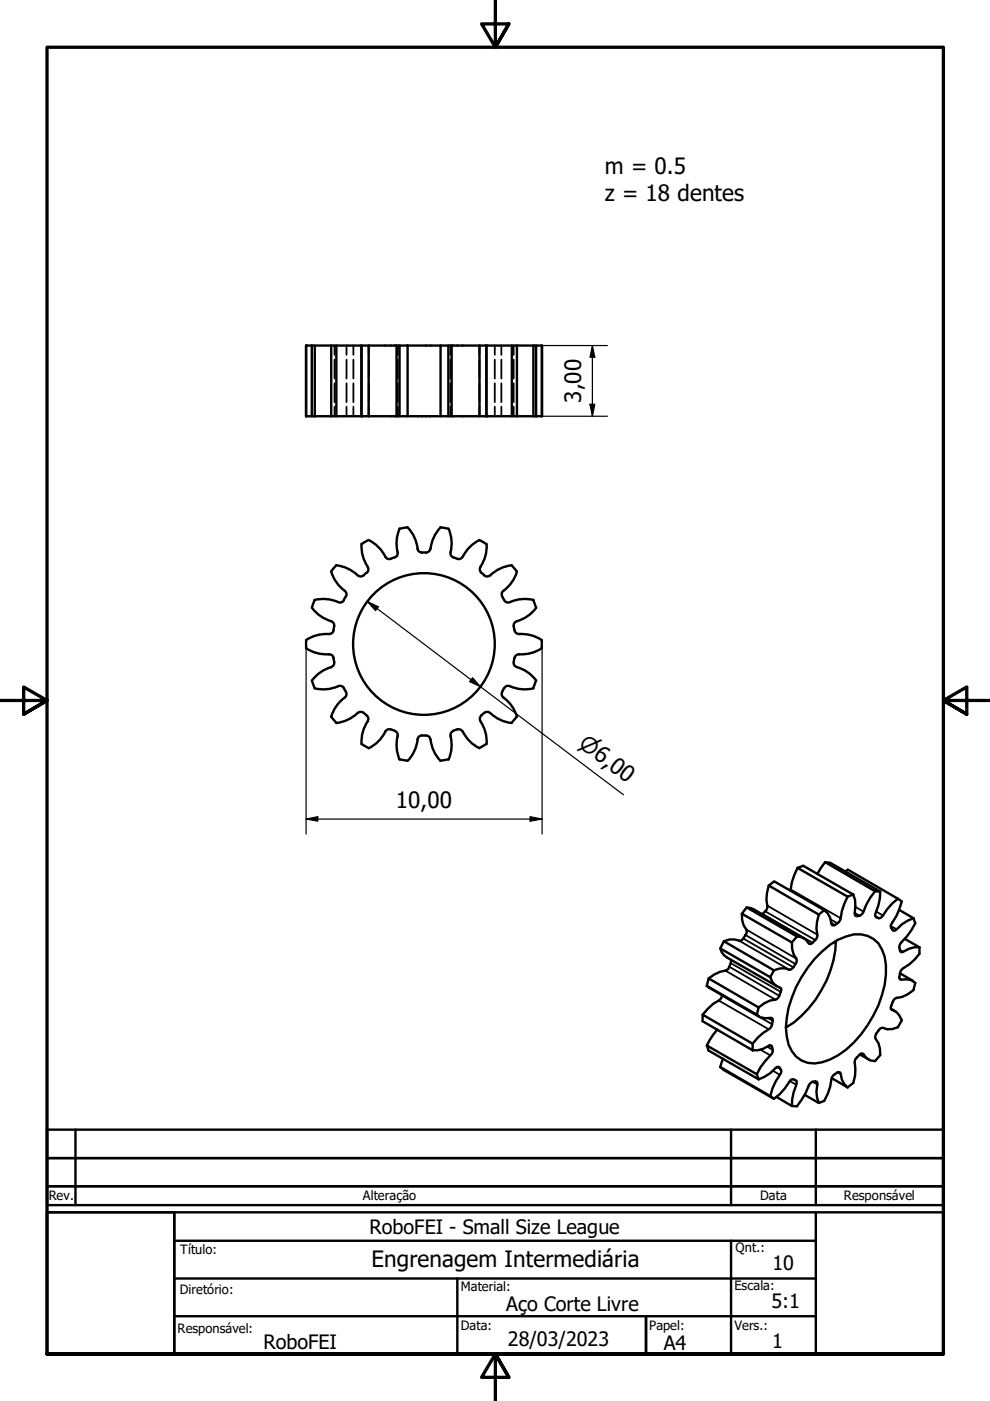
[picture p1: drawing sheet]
<svg xmlns="http://www.w3.org/2000/svg" width="210mm" height="297mm" viewBox="0 0 210 297" stroke-linecap="round" stroke-linejoin="round" font-family="sans-serif">
<g fill="none" stroke="#000" stroke-width=".51">
<path d="M64.9 73.3v15M66.1 73.3h-1.2v15M66.1 73.3v15h.6M66.1 73.3h.6M70.2 73.3h-3.5v15M70.2 73.3h6.4v15h-5.3v-15M70.2 73.3v15M78.2 73.3h-1.6v15h1.6M84.1 73.3v15M84.7 73.3h-6.5v15M84.7 73.3h1.7v15h-1.7zM86.4 73.3h7"/>
<path d="M93.4 73.3v15h-7M93.4 73.3h2.4M95.1 73.3v15h.7M95.8 73.3h5.9M95.8 73.3v15M101.7 73.3h1.4v15h-1.4zM103.1 73.3h6.5M103.1 73.3v15h5.4M108.5 73.3v15h1.1M109.6 73.3h3.5M109.6 73.3v15M113.1 73.3v15h-3.5"/>
<path d="M113.1 73.3h1.8v15M113.7 73.3v15M114.9 73.3v15h-1.2M64.9 88.3h1.2M66.7 88.3h4.6M78.2 88.3h6.5M93.4 88.3h1.7M95.8 88.3h5.9M113.1 88.3h.6M78.1 114.5l-1.4 .8v1.5l.3 1.4 1 2M78.2 114.5l1.8 1.2 1 1.1 .7 1.3M81.7 118a1.12 1.12 0 0 0 1.7 .3l.3-.1"/>
<path d="M84.7 112.1a8.4 8.4 0 0 0-.4 5.3l-.3 .6-.3 .2M86.4 111.8l-1.7 .3M86.4 111.8l1.3 1.8 .6 1.3 .2 1.5M88.5 116.3a1.14 1.14 0 0 0 1.5 .8 1.01 1.01 0 0 0 1.2-.8M93.4 111.8l1.7 .3M93.4 111.8l-.9 1.2-.7 1.3-.5 2.1M95.1 112.1a8.4 8.4 0 0 1 .4 5.3l.3 .6 .3 .2M96.1 118.2l.8 .3M98.1 118a.92 .92 0 0 1-1.2 .5M101.6 114.5l1.5 .8M101.7 114.5l-1.3 .8-1.1 .9-1.2 1.9M103.2 115.3l-.2 2.2-.4 1.4-.7 1.3"/>
<path d="M108.5 119.8l1.1 1.3M108.5 119.9a8.7 8.7 0 0 0-4.9 2.3h-.6l-.3-.2M64.9 137.4a8.6 8.6 0 0 0 5.2 1.4l.5 .4 .1 .3M64.9 135.7v1.7M66.1 128.8l1 1.1 1.1 .9 2 .9M66.7 127.2l2.2-.2 1.4 .2 1.4 .5M66.7 127.2l-.6 1.6M70.2 131.7a.92 .92 0 0 1 .6 1.1M70.2 121.1l1.1-1.3 1.4 .3 1.4 .6 1.7 1.3M70.2 121.2a8.4 8.4 0 0 0 3.1 4.3l.2 .7-.2 .3M70.7 139.5l.1 .6a1.04 1.04 0 0 1-.6 1.3M70.7 133.6a.92 .92 0 0 1-.9 .8l-1.5 .1-1.4 .3-2 .9"/>
<path d="M70.9 132.7l-.2 .9M72.9 127.3a.92 .92 0 0 1-1.2 .4M73.3 126.5l-.4 .7M75.8 122a.92 .92 0 0 0 1.3 0M77.7 121.4l-.6 .6M77.9 120.2a.92 .92 0 0 1-.1 1.2M101.9 120.2a.92 .92 0 0 0 .2 1.2M102 121.4l.7 .6M106.9 127.3a.92 .92 0 0 0 1.2 .4M108.9 132.7l.2 .9M109.1 139.5l-.1 .6a1.04 1.04 0 0 0 .6 1.3M109.1 133.6a.92 .92 0 0 0 1 .8"/>
<path d="M109.6 131.7a.92 .92 0 0 0-.7 1.1M109.6 121.2a8.4 8.4 0 0 1-3.1 4.3 1.81 1.81 0 0 0 .4 1.7M110 134.4l2.2 .2 1.4 .4 1.3 .7v1.7M110.1 138.7a.92 .92 0 0 0-1 .8M113.1 127.2l.5 1.6M113.1 127.2l-1.4-.2-1.5 .1-2.1 .6M113.7 128.8l-1.5 1.6-1.2 .8-1.4 .5M114.9 137.4l-2 1-1.4 .3h-1.5M70.2 141.4l-1.3 .6-1.2 .7-1.6 1.6 .6 1.6M72.9 145.9l.4 .7M72.9 145.9a.93 .93 0 0 0-1.2-.4l-2.1 .6-1.5 .1-1.4-.3M73.3 146.7a.92 .92 0 0 1-.2 1.2l-1.1 .9-.9 1.2-.9 2 1.1 1.2"/>
<path d="M75.8 151.2l-1.7 1.2-1.4 .6-1.4 .3M77.1 151.1l.4 .4a1.05 1.05 0 0 1 .5 1.4l-1 2-.3 1.4v1.4l1.4 .9M77.1 151.2a.92 .92 0 0 0-1.3 0M81.7 155.1l-1.2 1.8-1.1 1-1.2 .7M82.8 154.6l.9 .3M82.9 154.7a.92 .92 0 0 0-1.2 .4M83.7 155a.93 .93 0 0 1 .6 1.1l-.2 1.4v1.5l.6 2.1M91.2 156.8a1.14 1.14 0 0 0-1.5-.9 1.01 1.01 0 0 0-1.2 .9l-.5 2.1-.7 1.3-.9 1.1M91.3 156.8l.3 1.4 .5 1.3 1.3 1.8 1.7-.3M96.1 155a.92 .92 0 0 0-.6 1.1l.2 1.4v1.5l-.6 2.1M96.9 154.7a.92 .92 0 0 1 1.2 .4M96.9 154.6l-.8 .3"/>
<path d="M98.1 155.1l.8 1.2 1 1.1 1.8 1.2M102.1 151.7a.92 .92 0 0 0-.2 1.2l.7 1.3 .4 1.4 .2 2.2M102.7 151.2a.92 .92 0 0 1 1.2 0l1.2 .9 1.3 .7 2.1 .5M102.7 151.1l-.7 .6M103.1 157.7l-1.5 .9M106.5 146.7a.92 .92 0 0 0 .2 1.2l1.6 1.5 .8 1.2 .5 1.4M108.1 145.5a1.18 1.18 0 0 0-1.5 .9l-.1 .2M108.1 145.5l1.4 .5 1.5 .2 2.1-.3M109.6 151.9l-1.1 1.3M109.6 141.4l2 .9 1.1 .9 1 1.1M113.6 144.3l-.5 1.6M84.7 161l1.7 .3"/>
<path d="M153.5 199.6l10.6 6.1-.8 1.5-10.6-6.1zM157.3 193.7l.1 1.4 .3 1.1 .6 1.2a3.1 3.1 0 0 1-1.3 2.1 4.3 4.3 0 0 0-3.5 .1M158.3 192.4l10.7 6.2-1.1 1.2-10.6-6.1zM158.3 192.4l1.5 .4 10.6 6.1M163 187.8a8.3 8.3 0 0 0-.3 4.6l-.1 .4-1 1.1M163 187.8l1.1-.9 10.7 6.1-1.2 .9M163 187.8l10.6 6.1M167.9 199.8l.1 1.4 .3 1.2 .6 1.2a2.21 2.21 0 0 1-1.6 2l-.9-.3h-1.1l-1.2 .4M169.1 184a12.7 12.7 0 0 0-1.5 4.8M169.1 184l10.6 6.1M169.1 184l1.2-.4 10.6 6.1M173.6 193.9a8.3 8.3 0 0 0-.3 4.7l-.1 .3a2.28 2.28 0 0 1-1.6 1.2 3.1 3.1 0 0 0-2.6-1.5"/>
<path d="M174.9 182.8l-1.6 2.5M174.9 182.8l1.1 .1 10.6 6.1h-1.1M174.9 182.8l10.6 6.2M177.2 199.5a23.3 23.3 0 0 1-8.9 17.3l-1.7 1.1a8.3 8.3 0 0 0 2.2 6.1 5.5 5.5 0 0 0 5.5 1.2 17.4 17.4 0 0 0 9.7-7.9 21.6 21.6 0 0 0 3.8-12.7 7.4 7.4 0 0 0-2.6-5.5 6.2 6.2 0 0 0-5.8-.5 16.6 16.6 0 0 0-8.1 6.6 23.6 23.6 0 0 0-4.7 12.7M179.3 184.8l.5-.4 10.6 6.1M179.7 190.1a14.2 14.2 0 0 0-1.6 5 2.02 2.02 0 0 1-1.7 1 4.5 4.5 0 0 0-1.6-3.1M180.9 189.7l-1.2 .4M185.5 189a15.6 15.6 0 0 0-2.6 4.7 1.29 1.29 0 0 1-1.5 .5l-.2-.3a8.6 8.6 0 0 0-.3-4.2M186.6 189a11.9 11.9 0 0 1-1.1 4.9l.1 .4 .7 .4 .6-.3a13.9 13.9 0 0 1 3.5-3.9M190.4 190.5l.8 .6a13.5 13.5 0 0 1-2.3 5 1.17 1.17 0 0 0 .6 1.2h.3a9.2 9.2 0 0 1 3.9-2.6M190.6 192.9l3.1 1.8M191.8 199.1l3.1 1.7"/>
<path d="M193.7 194.7l.4 1.1a15.4 15.4 0 0 1-3.2 4.3 1.47 1.47 0 0 0 .3 1.8 6.2 6.2 0 0 1 3.7-1.1M149.9 209l.3-1.6 10.6 6.2-.3 1.5M149.9 209l11.1 6.6M149.9 209l10.6 6.1M152.1 218.3l-1.6 2.2-.6 1.2M152.7 201.1l.3 .8 1.1 1.1 10.6 6.1M153.1 211a1.43 1.43 0 0 1-.7 1.1l-1.2 .7-2.2 2.3M155 203.5l-.1 .7-.5 1.2-.3 .3a8 8 0 0 0-3.9 1.7M160.5 215.1a3.7 3.7 0 0 0 3.1 .7 1.85 1.85 0 0 1-.3 2.2 11.9 11.9 0 0 0-3.7 3.3M163.3 207.2a3.2 3.2 0 0 0 2.3 2.3 2.58 2.58 0 0 1-1.2 2.4l-1.1 .2-1.2 .6-1.3 .9M188.9 213.9l.9 .5M190.8 206.4l-.1 1 .2 .3a3.7 3.7 0 0 1 3.2 .7l-.4 1.5a6.6 6.6 0 0 1-3.9 1.8l-.3 .3a3.3 3.3 0 0 0-.6 2 3.2 3.2 0 0 1 2.3 2.3l-.8 1.5a3.9 3.9 0 0 1-3.5 .1 2.21 2.21 0 0 0-1.2 2.4l.5 .9 .4 1.1v1.4l-1.1 1.3a3.1 3.1 0 0 1-2.6-1.6 2.28 2.28 0 0 0-1.7 1.9l.1 2.8-.4 1.5-1.2 1"/>
<path d="M190.8 206.4l2.7 1.5M194.9 200.8v1.4a11.9 11.9 0 0 1-3.7 3.3l-.4 .9M152.7 226.2l.8 .7 10.6 6.1M152.7 226.2l10.6 6.2M153.3 224.5l-.6 1.7M159.6 222.7a6.2 6.2 0 0 0 3.7-1.1 1.4 1.4 0 0 1 0 2.2l-2.1 2.5-.7 1.5M159.6 221.3l-10.6-6.2v1.4l10.6 6.2M159.6 221.3v1.4M160.5 227.8l-10.6-6.1 .3 1 10.6 6.1M160.5 227.8l.3 1M160.8 228.8a9.2 9.2 0 0 0 3.9-2.6h.3a1.12 1.12 0 0 1 .4 1.7l-.9 1.4-.7 1.5-.5 1.6M163.3 232.4l.8 .6"/>
<path d="M164.1 233a12.2 12.2 0 0 0 3.5-4 .95 .95 0 0 1 1.3 .2v.4a13.8 13.8 0 0 0-1 4.9M164.7 232.6l3.2 1.9 1.1 .1a15.6 15.6 0 0 0 2.6-4.7 1.11 1.11 0 0 1 1.7-.4 7.2 7.2 0 0 0 .3 4.4M176.3 228.6l3.4 2M179.7 230.6a4.7 4.7 0 0 1-1.6-3.2 1.88 1.88 0 0 0-1.8 1.4l-.3 1.6-.5 1.5-.7 1.5-1.2 .5-3-1.8M182.3 223.6l1.8 1"/>
<circle cx="89.9" cy="136.5" r="15"/>
</g>
<!-- layer: Oculto (ISO) -->
<g fill="none" stroke="#000" stroke-width=".38">
<path d="M70.9 73.3v1.9M70.9 76.2v4M73.5 73.3v1.9M73.5 76.2v4M74.9 73.3v1.9M74.9 76.2v4M78.2 73.3v1.9M78.2 76.2v4M84.3 73.3v1.9M84.3 76.2v4M95.5 73.3v1.9M95.5 76.2v4"/>
<path d="M101.7 73.3v1.9M101.7 76.2v4M104.9 73.3v1.9M104.9 76.2v4M106.3 73.3v1.9M106.3 76.2v4M108.9 73.3v1.9M108.9 76.2v4M70.9 81.3v4M70.9 86.2v2.1M73.5 81.3v4M73.5 86.2v2.1"/>
<path d="M74.9 81.3v4M74.9 86.2v2.1M78.2 81.3v4M78.2 86.2v2.1M84.3 81.3v4M84.3 86.2v2.1M95.5 81.3v4M95.5 86.2v2.1M101.7 81.3v4M101.7 86.2v2.1M104.9 81.3v4M104.9 86.2v2.1"/>
<path d="M106.3 81.3v4M106.3 86.2v2.1M108.9 81.3v4M108.9 86.2v2.1"/>
</g>
<g fill="#000">
<circle cx="64.9" cy="73.3" r=".25"/>
<circle cx="64.9" cy="88.3" r=".25"/>
<circle cx="76.6" cy="88.3" r=".25"/>
<circle cx="103.1" cy="88.3" r=".25"/>
</g>
<g fill="none" stroke="#000" stroke-width=".38">
<path d="M156.7 199.4l10.6 6.2M157.6 199l10.6 6.1M158.1 198.2l10.6 6.2M158.2 197.1l10.6 6.1M161.7 193.8l10.6 6.1M162.2 193.2l10.6 6.1M162.7 192l10.6 6.2M167.6 188.6l10.6 6.1M176.1 194.9l1.4 .9M176.3 195.7l.7 .4M181.2 193.5l1 .7M181.2 194l.5 .2"/>
<path d="M181.4 192.3l1.7 1M185.6 194.2l.7 .5M185.7 194.4l.1 .1M185.8 193.3l1.4 .8M188.8 196.3l1.3 .7M152.4 212.1l10.6 6.1M153.1 211.1l10.6 6.1M153.8 205.8l10.6 6.1M154.6 205l10.6 6.1M154.9 204.2l10.6 6.1M162.9 215.9l.9 .5M189 214l.2 .1"/>
<path d="M190.7 207.4l.4 .3M190.8 201.3l.7 .5M161.2 222.6l2.1 1.2M162.7 221.9l1.1 .7M163.1 221.7l.6 .3M163.8 227l1.6 .9M164.7 226.2l.8 .5M165 226.2l.2 .1M167.4 229.2l1.4 .8M172.3 229.3l1 .6M177.7 227.4l.5 .3M182.8 223.3l.3 .2"/>
</g>
<!-- layer: Borda (ISO) -->
<path d="M105 0v10l-2.9-4.9h5.8l-2.9 4.9 2.9-4.9M0 148.5h10l-5-2.8v5.7l5-2.9-5 2.9M210 148.5h-10l5-2.8v5.7l-5-2.9 5 2.9M10 287.1v-277.1h190v277.1h-190h190M107.9 292l-2.9-4.9 2.9 4.9h-5.8l2.9-4.9v9.9" fill="none" stroke="#000" stroke-width=".7"/>
<path d="M10 239.5h190v6h-190zM16 239.5v16M155 239.5v16M173 239.5v16M10 257h27v30.1h-27zM10 245.5h190v6h-190zM10 251.5h190v4h-190zM37 263.1h136M137 287.1v-8v8" fill="none" stroke="#000" stroke-width=".51"/>
<path d="M10 257h190v30.1h-190zM37 257v30.1M173 257v30.1M37 279.1h136M37 271.1h136M97 271.1v16M155 263.1v24" fill="none" stroke="#000" stroke-width=".51"/>
<g fill="none" stroke="#000" stroke-width=".25">
<path d="M113.1 73.3h15.7M125.6 73.3l.5 2.4h-1zM125.6 73.3v15M113.1 88.3h15.7M125.1 85.7h1l-.5 2.6zM64.9 136.6v40.2M77.9 127.6l2.3 1-.6 .9zM77.9 127.6l54.3 40.9M114.9 136.6v40.2M100.2 143.7l1.7 1.9-2.3-1.1zM64.9 173.7l2.5-.5v.9zM64.9 173.7h50"/>
<path d="M112.4 173.2l2.5 .5-2.5 .4z"/>
</g>
<g fill="#000">
<path d="M125.6 73.3l.5 2.4h-1z" fill-rule="evenodd"/>
<path d="M125.1 85.7h1l-.5 2.6z" fill-rule="evenodd"/>
<path d="M77.9 127.6l2.3 1-.6 .9z" fill-rule="evenodd"/>
<path d="M100.2 143.7l1.7 1.9-2.3-1.1z" fill-rule="evenodd"/>
<path d="M64.9 173.7l2.5-.5v.9z" fill-rule="evenodd"/>
<path d="M112.4 173.2l2.5 .5-2.5 .4z" fill-rule="evenodd"/>
</g>
<g font-size="4.8">
<text x="128.2" y="36.9">m = 0.5</text>
<text x="128.2" y="42.7">z = 18 dentes</text>
<text x="123.3" y="85.4" transform="rotate(-90 123.3 85.4)">3,00</text>
<text x="83.9" y="171.2">10,00</text>
<text x="78.7" y="268.7">Engrenagem Intermediária</text>
</g>
<text font-size="4.6" x="122.4" y="158.2" transform="rotate(37 122.4 158.2)">⌀6,00</text>
<g font-size="4.2">
<text x="78.4" y="261.5">RoboFEI - Small Size League</text>
<text x="163.8" y="269.3">10</text>
<text x="107.3" y="277.9">Aço Corte Livre</text>
<text x="163.6" y="277.2">5:1</text>
<text x="55.9" y="286.1">RoboFEI</text>
<text x="107.7" y="285.4">28/03/2023</text>
<text x="140.8" y="286.2">A4</text>
<text x="163.7" y="285.9">1</text>
</g>
<g font-size="2.7">
<text x="10.4" y="254.5">Rev.</text>
<text x="77" y="254.5">Alteração</text>
<text x="161.2" y="254.5">Data</text>
<text x="178.9" y="254.4">Responsável</text>
<text x="38.2" y="265.9">Título:</text>
<text x="156" y="265.4">Qnt.:</text>
<text x="38.1" y="274.4">Diretório:</text>
<text x="97.7" y="273.7">Material:</text>
<text x="155.7" y="273.6">Escala:</text>
<text x="97.7" y="282">Data:</text>
<text x="137.7" y="281.9">Papel:</text>
<text x="155.7" y="282">Vers.:</text>
<text x="37.7" y="282.6">Responsável:</text>
</g>
</svg>
